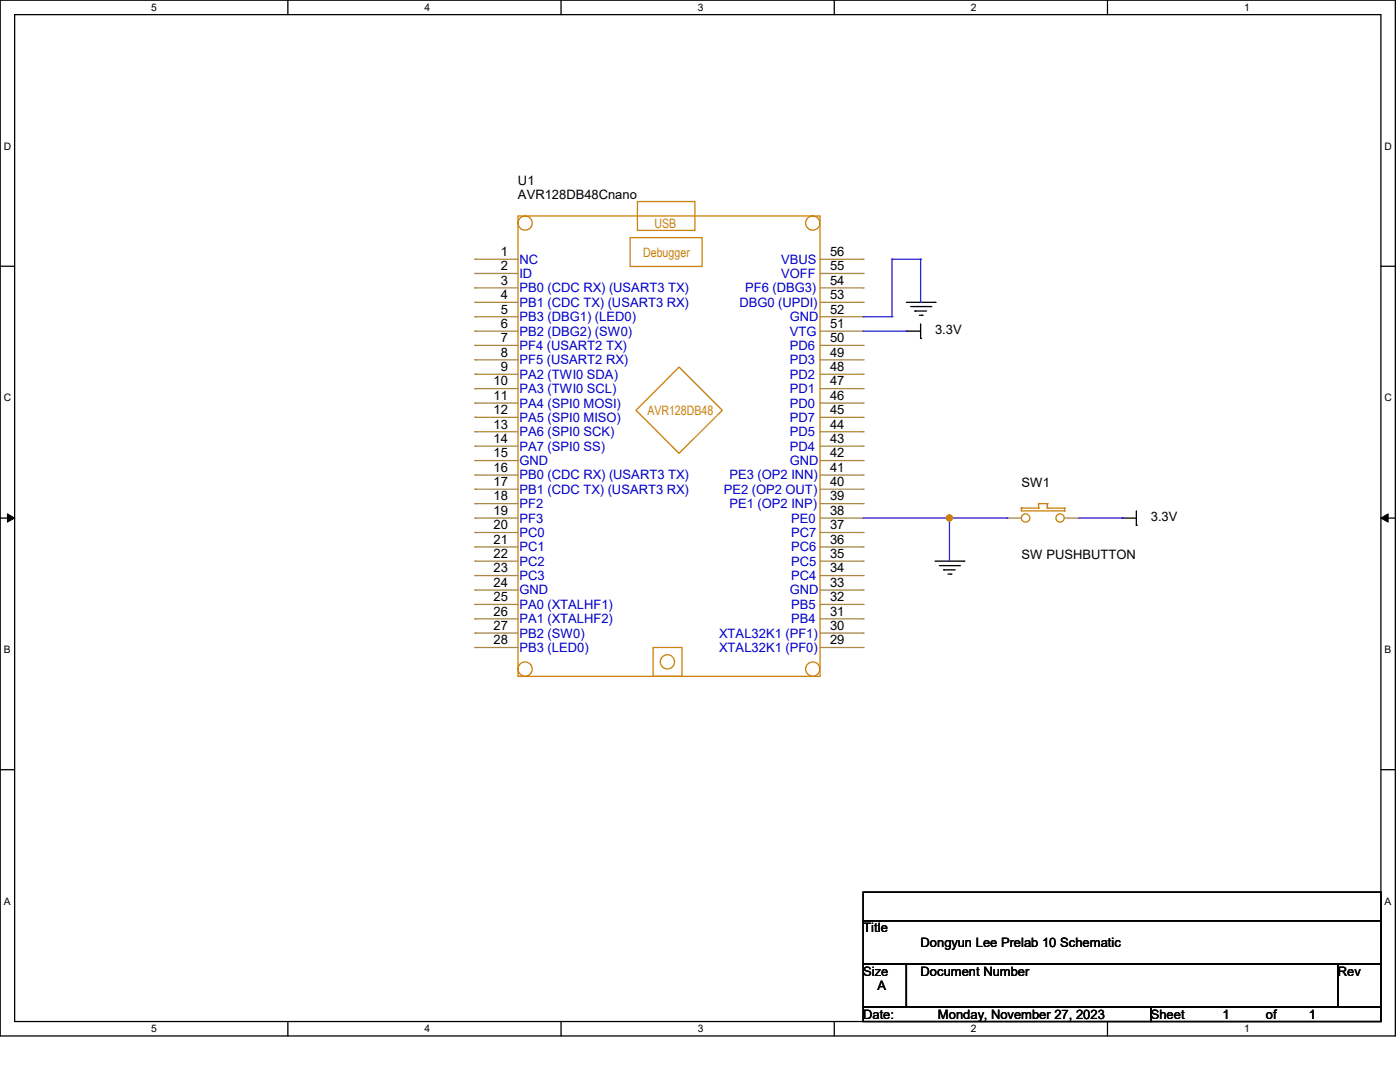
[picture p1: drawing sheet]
<svg xmlns="http://www.w3.org/2000/svg" width="279mm" height="216mm" viewBox="0 0 279 216" stroke-linecap="round" stroke-linejoin="round" font-family="sans-serif">
<path d="M0 0h278.5v206.7h-278.5zM2.9 2.9h272.7v200.9h-272.7z" fill="none" stroke="#000" stroke-width=".25"/>
<g fill="#fff">
<path d="M30.2 .3h1.1v2.3h-1.1z"/>
<path d="M30.2 204.1h1.1v2.3h-1.1z"/>
</g>
<path d="M57.4 0v2.9M57.4 203.8v2.9" fill="none" stroke="#000" stroke-width=".25"/>
<g fill="#fff">
<path d="M84.7 .3h1.1v2.3h-1.1z"/>
<path d="M84.7 204.1h1.1v2.3h-1.1z"/>
</g>
<path d="M112 0v2.9M112 203.8v2.9" fill="none" stroke="#000" stroke-width=".25"/>
<g fill="#fff">
<path d="M139.2 .3h1.1v2.3h-1.1z"/>
<path d="M139.2 204.1h1.1v2.3h-1.1z"/>
</g>
<path d="M166.5 0v2.9M166.5 203.8v2.9" fill="none" stroke="#000" stroke-width=".25"/>
<g fill="#fff">
<path d="M193.8 .3h1.1v2.3h-1.1z"/>
<path d="M193.8 204.1h1.1v2.3h-1.1z"/>
</g>
<path d="M221 0v2.9M221 203.8v2.9" fill="none" stroke="#000" stroke-width=".25"/>
<g fill="#fff">
<path d="M248.3 .3h1.1v2.3h-1.1z"/>
<path d="M248.3 204.1h1.1v2.3h-1.1z"/>
<path d="M.8 28h1.4v2.3h-1.4z"/>
<path d="M276.3 28h1.4v2.3h-1.4z"/>
<path d="M.8 78.2h1.4v2.3h-1.4z"/>
<path d="M276.3 78.2h1.4v2.3h-1.4z"/>
</g>
<path d="M0 53.1h2.9M275.6 53.1h2.9" fill="none" stroke="#000" stroke-width=".25"/>
<g fill="#fff">
<path d="M.8 128.5h1.3v2.2h-1.3z"/>
<path d="M276.3 128.5h1.3v2.2h-1.3z"/>
</g>
<path d="M0 103.4h2.9M275.6 103.4h2.9" fill="none" stroke="#000" stroke-width=".25"/>
<path d="M1.5 102.5l1.4 .9-1.4 .8zM275.6 103.4l1.4-.9v1.7z" fill="#000" stroke="#000" stroke-width=".2"/>
<g fill="#fff">
<path d="M.8 178.7h1.3v2.2h-1.3z"/>
<path d="M276.3 178.7h1.3v2.2h-1.3z"/>
</g>
<g fill="none" stroke="#000" stroke-width=".25">
<path d="M180.9 66.1h.1M180.9 60.3h5.7M180.9 66.1h2.8M181.7 61.2h4.1M182.6 62.1h.1M182.6 62.1h2.3M183.5 62.9h.5M183.7 67.5h.1M183.7 64.6v2.9M184 62.9h.1M185.8 61.2h.1M186.6 60.3h.1"/>
<path d="M186.6 112h5.8M187.5 112.9h4M188.3 113.7h.1M188.3 113.7h2.3M189.2 114.6h.6M189.8 114.6h.1M191.5 112.9h.1M192.4 112h.1M223.9 103.4h.1M223.9 103.4h2.9M226.8 104.8h.1M226.8 101.9v2.9"/>
<path d="M0 153.6h2.9M275.6 153.6h2.9M172.3 178h103.3v5.7h-103.3zM172.3 183.7h103.3v8.7h-103.3zM172.3 192.4h8.6v8.6h-8.6zM180.9 192.4h86.1v8.6h-86.1zM267 192.4h8.6v8.6h-8.6zM172.3 201h57.4v2.8h-57.4zM229.7 201h45.9v2.8h-45.9z"/>
</g>
<g fill="none" stroke="#cc8006" stroke-width=".25">
<path d="M103.4 43.1h60.3v91.9h-60.3zM125.8 47.4h14.3v5.8h-14.3zM127.2 40.2h11.5v5.8h-11.5zM135.5 73.2l8.6 8.7-8.6 8.6-8.6-8.6zM203.8 101.4h.1M203.8 101.4v.5h8.6M203.8 101.4h3.5M207.3 100.5h.1M207.3 101.4h.1M207.3 100.5h1.7M207.3 100.5v.9M209 101.4h.1"/>
<path d="M209 100.5h.1M209 101.4h3.4M209 100.5v.9M212.4 101.9h.1M212.4 101.4h.1M212.4 101.4v.5M130.3 129.2h5.8v5.8h-5.8z"/>
<circle cx="104.8" cy="44.5" r="1.42"/>
<circle cx="162.2" cy="44.5" r="1.42"/>
<circle cx="204.7" cy="103.4" r=".84"/>
<circle cx="211.6" cy="103.4" r=".83"/>
<circle cx="104.8" cy="133.5" r="1.42"/>
<circle cx="133.2" cy="132.1" r="1.42"/>
<circle cx="162.2" cy="133.5" r="1.42"/>
</g>
<g fill="none" stroke="#a84" stroke-width=".25">
<path d="M94.8 51.7h.1M94.8 54.6h.1M94.8 57.4h.1M94.8 51.7h8.6M94.8 54.6h8.6M94.8 57.4h8.6M163.7 51.7h8.6M163.7 54.6h8.6M163.7 57.4h8.6M172.3 51.7h.1M172.3 54.6h.1M172.3 57.4h.1"/>
<path d="M94.8 60.3h.1M94.8 63.2h.1M94.8 66.1h.1M94.8 68.9h.1M94.8 71.8h.1M94.8 74.7h.1M94.8 77.6h.1M94.8 60.3h8.6M94.8 63.2h8.6M94.8 66.1h8.6M94.8 68.9h8.6M94.8 71.8h8.6"/>
<path d="M94.8 74.7h8.6M94.8 77.6h8.6M163.7 60.3h8.6M163.7 63.2h8.6M163.7 66.1h8.6M163.7 68.9h8.6M163.7 71.8h8.6M163.7 74.7h8.6M163.7 77.6h8.6M172.3 60.3h.1M172.3 63.2h.1M172.3 66.1h.1"/>
<path d="M172.3 68.9h.1M172.3 71.8h.1M172.3 74.7h.1M172.3 77.6h.1M94.8 80.4h.1M94.8 83.3h.1M94.8 86.1h.1M94.8 89h.1M94.8 91.9h.1M94.8 94.8h.1M94.8 97.6h.1M94.8 80.4h8.6"/>
<path d="M94.8 83.3h8.6M94.8 86.1h8.6M94.8 89h8.6M94.8 91.9h8.6M94.8 94.8h8.6M94.8 97.6h8.6M163.7 80.4h8.6M163.7 83.3h8.6M163.7 86.1h8.6M163.7 89h8.6M163.7 91.9h8.6M163.7 94.8h8.6"/>
<path d="M163.7 97.6h8.6M172.3 80.4h.1M172.3 83.3h.1M172.3 86.1h.1M172.3 89h.1M172.3 91.9h.1M172.3 94.8h.1M172.3 97.6h.1M94.8 100.5h.1M94.8 103.4h.1M94.8 106.3h.1M94.8 109.1h.1"/>
<path d="M94.8 112h.1M94.8 114.9h.1M94.8 117.7h.1M94.8 100.5h8.6M94.8 103.4h8.6M94.8 106.3h8.6M94.8 109.1h8.6M94.8 112h8.6M94.8 114.9h8.6M94.8 117.7h8.6M163.7 100.5h8.6M163.7 103.4h8.6"/>
<path d="M163.7 106.3h8.6M163.7 109.1h8.6M163.7 112h8.6M163.7 114.9h8.6M163.7 117.7h8.6M172.3 100.5h.1M172.3 103.4h.1M172.3 106.3h.1M172.3 109.1h.1M172.3 112h.1M172.3 114.9h.1M172.3 117.7h.1"/>
<path d="M201 103.4h.1M201 103.4h2.8M212.4 103.4h2.9M215.3 103.4h.1M94.8 120.6h.1M94.8 123.5h.1M94.8 126.3h.1M94.8 129.2h.1M94.8 120.6h8.6M94.8 123.5h8.6M94.8 126.3h8.6M94.8 129.2h8.6"/>
<path d="M163.7 120.6h8.6M163.7 123.5h8.6M163.7 126.3h8.6M163.7 129.2h8.6M172.3 120.6h.1M172.3 123.5h.1M172.3 126.3h.1M172.3 129.2h.1"/>
</g>
<g fill="none" stroke="#4200ff" stroke-width=".25">
<path d="M178 51.7h.1M178 51.7v11.5M178 51.7h5.7M183.7 51.7h.1M183.7 51.7v8.6M172.3 63.2h5.7M172.3 66.1h8.6M178 63.2h.1M180.9 66.1h.1M183.7 60.3h.1M172.3 103.4h28.7M189.5 103.4h.1"/>
<path d="M189.5 103.4v8.6M201 103.4h.1M215.3 103.4h8.6M223.9 103.4h.1"/>
</g>
<circle cx="189.5" cy="103.4" r=".57" fill="#f00" stroke="#f00" stroke-width=".25"/>
<g font-size="2.6">
<text x="103.4" y="36.8">U1</text>
<text x="103.4" y="39.7">AVR128DB48Cnano</text>
<text x="99.9" y="51.1">1</text>
<text x="99.9" y="53.9">2</text>
<text x="165.6" y="51.1">56</text>
<text x="165.6" y="53.9">55</text>
<text x="99.9" y="56.8">3</text>
<text x="99.9" y="59.7">4</text>
<text x="165.6" y="56.8">54</text>
<text x="165.6" y="59.7">53</text>
<text x="99.9" y="62.6">5</text>
<text x="99.9" y="65.4">6</text>
<text x="165.6" y="62.6">52</text>
<text x="165.6" y="65.4">51</text>
<text x="99.9" y="68.3">7</text>
<text x="99.9" y="71.2">8</text>
<text x="165.6" y="68.3">50</text>
<text x="165.6" y="71.2">49</text>
<text x="186.6" y="66.7">3.3V</text>
<text x="98.5" y="76.9">10</text>
<text x="99.9" y="74">9</text>
<text x="165.6" y="74">48</text>
<text x="165.6" y="76.9">47</text>
<text x="98.5" y="79.8">11</text>
<text x="98.5" y="82.6">12</text>
<text x="165.6" y="79.8">46</text>
<text x="165.6" y="82.6">45</text>
<text x="98.5" y="85.5">13</text>
<text x="98.5" y="88.4">14</text>
<text x="165.6" y="85.5">44</text>
<text x="165.6" y="88.4">43</text>
<text x="98.5" y="91.3">15</text>
<text x="98.5" y="94.1">16</text>
<text x="165.6" y="91.3">42</text>
<text x="165.6" y="94.1">41</text>
<text x="98.5" y="97">17</text>
<text x="98.5" y="99.9">18</text>
<text x="165.6" y="97">40</text>
<text x="165.6" y="99.9">39</text>
<text x="203.8" y="97.1">SW1</text>
<text x="98.5" y="102.7">19</text>
<text x="98.5" y="105.6">20</text>
<text x="165.6" y="102.7">38</text>
<text x="165.6" y="105.6">37</text>
<text x="229.7" y="104">3.3V</text>
<text x="98.5" y="108.5">21</text>
<text x="98.5" y="111.3">22</text>
<text x="165.6" y="108.5">36</text>
<text x="165.6" y="111.3">35</text>
<text x="203.8" y="111.5">SW PUSHBUTTON</text>
<text x="98.5" y="114.2">23</text>
<text x="98.5" y="117.1">24</text>
<text x="98.5" y="120">25</text>
<text x="165.6" y="114.2">34</text>
<text x="165.6" y="117.1">33</text>
<text x="165.6" y="120">32</text>
<text x="98.5" y="122.9">26</text>
<text x="98.5" y="125.7">27</text>
<text x="165.6" y="122.9">31</text>
<text x="165.6" y="125.7">30</text>
<text x="98.5" y="128.6">28</text>
<text x="165.6" y="128.6">29</text>
<text x="172.3" y="186.1">Title</text>
<text x="183.7" y="188.9">Dongyun Lee Prelab 10 Schematic</text>
<text x="172.3" y="194.7">Size</text>
<text x="175.1" y="197.6">A</text>
<text x="183.7" y="194.7">Document Number</text>
<text x="267" y="194.7">Rev</text>
<text x="172.3" y="203.3">Date:</text>
<text x="187.2" y="203.3">Monday, November 27, 2023</text>
<text x="229.7" y="203.3">Sheet</text>
<text x="244" y="203.3">1</text>
<text x="252.6" y="203.3">of</text>
<text x="261.2" y="203.3">1</text>
</g>
<g font-size="2.6" fill="#cc8006">
<text x="130.6" y="45.6">USB</text>
<text x="128.4" y="51.3">Debugger</text>
<text x="129.2" y="82.9">AVR128DB48</text>
</g>
<g font-size="2.6" fill="#00c">
<text x="103.7" y="52.6">NC</text>
<text x="155.9" y="52.6">VBUS</text>
<text x="103.7" y="55.5">ID</text>
<text x="103.7" y="58.3">PB0 (CDC RX) (USART3 TX)</text>
<text x="148.7" y="58.3">PF6 (DBG3)</text>
<text x="155.9" y="55.5">VOFF</text>
<text x="103.7" y="61.2">PB1 (CDC TX) (USART3 RX)</text>
<text x="103.7" y="64.1">PB3 (DBG1) (LED0)</text>
<text x="147.6" y="61.2">DBG0 (UPDI)</text>
<text x="157.6" y="64.1">GND</text>
<text x="103.7" y="67">PB2 (DBG2) (SW0)</text>
<text x="103.7" y="69.8">PF4 (USART2 TX)</text>
<text x="157.6" y="67">VTG</text>
<text x="157.6" y="69.8">PD6</text>
<text x="103.7" y="72.7">PF5 (USART2 RX)</text>
<text x="103.7" y="75.6">PA2 (TWI0 SDA)</text>
<text x="157.6" y="72.7">PD3</text>
<text x="157.6" y="75.6">PD2</text>
<text x="103.7" y="78.4">PA3 (TWI0 SCL)</text>
<text x="103.7" y="81.3">PA4 (SPI0 MOSI)</text>
<text x="157.6" y="78.4">PD1</text>
<text x="157.6" y="81.3">PD0</text>
<text x="103.7" y="84.2">PA5 (SPI0 MISO)</text>
<text x="103.7" y="87">PA6 (SPI0 SCK)</text>
<text x="103.7" y="89.9">PA7 (SPI0 SS)</text>
<text x="157.6" y="84.2">PD7</text>
<text x="157.6" y="87">PD5</text>
<text x="157.6" y="89.9">PD4</text>
<text x="103.7" y="92.8">GND</text>
<text x="103.7" y="95.7">PB0 (CDC RX) (USART3 TX)</text>
<text x="145.6" y="95.7">PE3 (OP2 INN)</text>
<text x="157.6" y="92.8">GND</text>
<text x="103.7" y="98.6">PB1 (CDC TX) (USART3 RX)</text>
<text x="103.7" y="101.4">PF2</text>
<text x="144.4" y="98.6">PE2 (OP2 OUT)</text>
<text x="145.6" y="101.4">PE1 (OP2 INP)</text>
<text x="103.7" y="104.3">PF3</text>
<text x="103.7" y="107.1">PC0</text>
<text x="157.9" y="104.3">PE0</text>
<text x="157.9" y="107.1">PC7</text>
<text x="103.7" y="110">PC1</text>
<text x="103.7" y="112.9">PC2</text>
<text x="157.9" y="110">PC6</text>
<text x="157.9" y="112.9">PC5</text>
<text x="103.7" y="115.7">PC3</text>
<text x="103.7" y="118.6">GND</text>
<text x="157.6" y="118.6">GND</text>
<text x="157.9" y="115.7">PC4</text>
<text x="103.7" y="121.5">PA0 (XTALHF1)</text>
<text x="103.7" y="124.4">PA1 (XTALHF2)</text>
<text x="157.9" y="121.5">PB5</text>
<text x="157.9" y="124.4">PB4</text>
<text x="103.7" y="127.3">PB2 (SW0)</text>
<text x="103.7" y="130.1">PB3 (LED0)</text>
<text x="143.6" y="127.3">XTAL32K1 (PF1)</text>
<text x="143.6" y="130.1">XTAL32K1 (PF0)</text>
</g>
<g font-size="2.1">
<text x="30.2" y="2.2">5</text>
<text x="84.7" y="2.2">4</text>
<text x="139.2" y="2.2">3</text>
<text x="193.8" y="2.2">2</text>
<text x="248.3" y="2.2">1</text>
<text x=".8" y="29.8">D</text>
<text x="276.3" y="29.8">D</text>
<text x=".8" y="80.1">C</text>
<text x="276.3" y="80.1">C</text>
<text x=".8" y="130.3">B</text>
<text x="276.3" y="130.3">B</text>
<text x=".8" y="180.5">A</text>
<text x="276.3" y="180.5">A</text>
<text x="30.2" y="206">5</text>
<text x="84.7" y="206">4</text>
<text x="139.2" y="206">3</text>
<text x="193.8" y="206">2</text>
<text x="248.3" y="206">1</text>
</g>
</svg>
